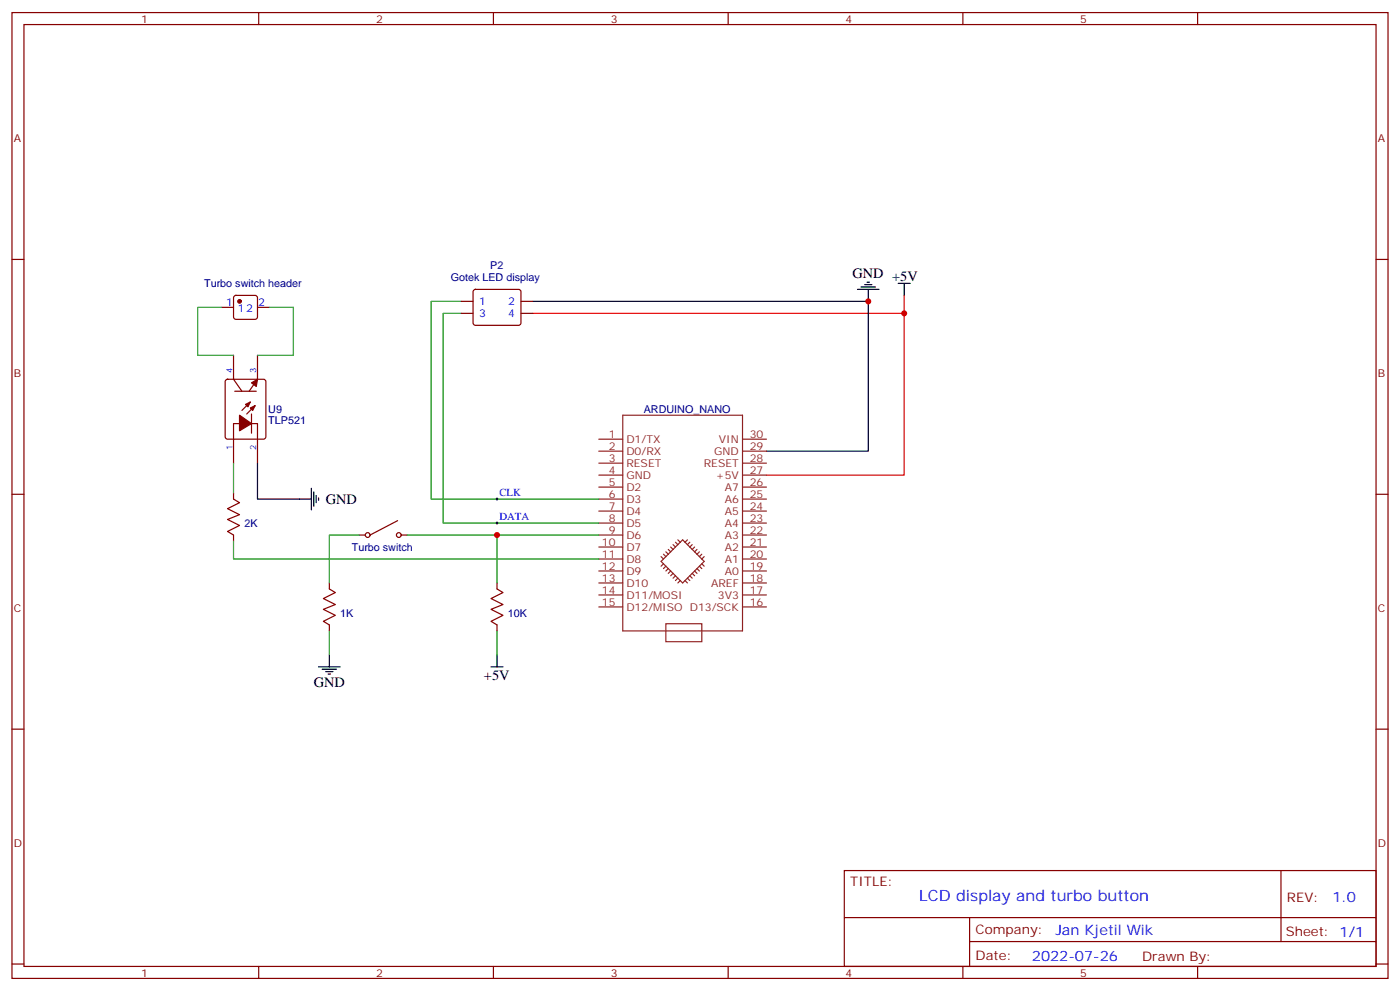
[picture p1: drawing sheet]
<svg xmlns="http://www.w3.org/2000/svg" width="412mm" height="292mm" viewBox="0 0 412 292" stroke-linecap="round" stroke-linejoin="round" font-family="sans-serif">
<g fill="none" stroke="#870000" stroke-width=".35">
<path d="M3.5 3.7h405.4v284.3h-405.4zM7.1 7.2h398.2v277.3h-398.2zM76.2 3.7v3.5M145.3 3.7v3.5M214.5 3.7v3.5M283.6 3.7v3.5M352.8 3.7v3.5M3.5 76.4h3.6M405.3 76.4h3.6M65.3 90.5h3.5M69 87.2l.5-.2h5.6l.5 .2 .2 .5v5.6l-.2 .5-.5 .2h-5.6l-.5-.2-.2-.5v-5.6zM75.8 90.5h3.6"/>
<path d="M135.8 88.7h3.5M135.8 92.3h3.5M139.6 85.4l.5-.2h12.7l.5 .2 .2 .5-.1 9.4-.6 .5-13-.1-.5-.6v-9.2zM153.5 88.7h3.5M153.5 92.3h3.5M66.6 111.9l.4-.2h10.6l.7 .4v16.5l-.4 .6-10.9 .1-.6-.5-.1-16.4zM68.8 104.6v7.1l2.5 3.5M69.1 115.2h6.4M73.7 118.4l-2.4 2.4M75.1 119.4l-2.4 2.5M75.8 104.6v7.1l-2.4 3.5M68.8 136.3v-11.6h7v11.6"/>
<path d="M74.1 121.9v5.6M3.5 145.5h3.6M68.8 145.2v1.7l1.8 1.1-3.6 1.8 3.6 1.7-3.6 1.4 3.6 1.8-3.6 1.8 1.8 1v1.8M105.8 157.5h1.8M117.1 153.3l-8.1 4.2M118.2 157.5h1.7M405.3 145.5h3.6M97 171.6v1.8l1.8 1-3.6 1.8 3.6 1.8-3.6 1.4 3.6 1.8-3.6 1.7 1.8 1.1v1.7M146.4 171.6v1.8l1.8 1-3.6 1.8 3.6 1.8-3.6 1.4 3.6 1.8-3.6 1.7 1.8 1.1v1.7M3.5 214.7h3.6M405.3 214.7h3.6M248.7 256.3h156.6v28.2h-156.6z"/>
<path d="M377.3 256.3v20.9M248.7 270.1h156.5M285.6 277.2h119.6M285.6 270.1v14.2M3.5 283.8h3.6M76.2 284.5v3.5M145.3 284.5v3.5M214.5 284.5v3.5M283.6 284.5v3.5M352.8 284.5v3.5M405.3 283.8h3.6"/>
<circle cx="108.3" cy="157.5" r=".71"/>
<circle cx="117.5" cy="157.5" r=".71"/>
</g>
<path d="M146 154h.8M146 146.9h.8M146.4 146.6v.7M146.4 153.6v.7" fill="none" stroke="#000" stroke-width=".29"/>
<path d="M65.3 90.5h-7.1v14.1h10.6M79.4 90.5h7v14.1h-10.6M135.8 92.3h-5.3v61.7h45.9M135.8 88.7h-8.8v58.2h49.4M68.8 136.3v8.9M68.8 159.3v5.3h107.6M105.8 157.5h-8.8v14.1M119.9 157.5h56.5M146.4 157.5v14.1M97 185.7v7.1M146.4 185.7v7.1" fill="none" stroke="#008700" stroke-width=".35"/>
<path d="M157 92.3h109.3M266.3 87v52.9h-40.5" fill="none" stroke="#f00" stroke-width=".35"/>
<g fill="none" stroke="#000" stroke-width=".35">
<path d="M157 88.7h98.8v44.1h-30M252.6 85.2h6.3M253.6 84.5h4.3M254.7 83.8h2.1M255.4 83.1h.7M255.8 85.2v3.5M264.6 83.4h3.5M266.3 83.4v3.6M75.8 136.3v10.6h15.9M91.7 143.8v6.3M92.4 144.8v4.2M93.1 145.9v2.1"/>
<path d="M93.8 146.6v.7M93.8 196.3h6.4M94.9 197h4.2M96 197.7h2.1M96.7 198.4h.7M97 192.8v3.5M144.6 196.3h3.6M146.4 192.8v3.5"/>
</g>
<g fill="none" stroke="#8c2424" stroke-width=".35">
<path d="M176.4 139.9h7M176.4 136.3h7M176.4 132.8h7M176.4 129.3h7M183.4 122.2h35.3v63.5h-35.3zM218.7 139.9h7.1M218.7 136.3h7.1M218.7 132.8h7.1M218.7 129.3h7.1M176.4 157.5h7M176.4 154h7M176.4 150.5h7"/>
<path d="M176.4 146.9h7M176.4 143.4h7M199 159.6l.7 .7M199.7 158.9l.7 .7M202.5 158.9l-.7 .7M203.2 159.6l-.7 .7M218.7 157.5h7.1M218.7 154h7.1M218.7 150.5h7.1M218.7 146.9h7.1M218.7 143.4h7.1M176.4 175.2h7"/>
<path d="M176.4 171.6h7M176.4 168.1h7M176.4 164.6h7M176.4 161h7M176.4 178.7h7M194.7 165.3l6.4-6.4 6.3 6.4-6.3 6.3zM194.7 163.9l.7 .7M195.4 163.2l.7 .7M195.4 166l-.7 .7M196.1 166.7l-.7 .7M196.1 162.5l.7 .7M196.8 161.7l.8 .8"/>
<path d="M196.8 167.4l-.7 .7M197.6 161l.7 .7M197.6 168.1l-.8 .7M198.3 160.3l.7 .7M198.3 168.8l-.7 .7M199 169.5l-.7 .7M199.7 170.2l-.7 .7M200.4 170.9l-.7 .7M201.8 170.9l.7 .7M202.5 170.2l.7 .7M203.2 169.5l.7 .7M203.9 168.8l.7 .7"/>
<path d="M203.9 160.3l-.7 .7M204.6 168.1l.7 .7M204.6 161l-.7 .7M205.3 167.4l.7 .7M205.3 161.7l-.7 .8M206 166.7l.7 .7M206 162.5l-.7 .7M206.7 166l.7 .7M206.7 163.2l-.7 .7M207.4 163.9l-.7 .7M218.7 175.2h7.1M218.7 171.6h7.1"/>
<path d="M218.7 168.1h7.1M218.7 164.6h7.1M218.7 161h7.1M218.7 178.7h7.1M196.1 183.6h10.6v5.3h-10.6z"/>
</g>
<g fill="#870000" stroke="#870000" stroke-width=".35">
<path d="M70.6 122.2l3.5 2.5-3.5 2.1z"/>
<path d="M72.3 119.1l1.4-.7-.7 1.4z"/>
<path d="M73.7 120.1l1.4-.7-.7 1.4z"/>
<path d="M74.1 112.7l1.7-1-.3 2.1z"/>
<circle cx="70.6" cy="88.7" r=".53"/>
</g>
<g fill="#c00">
<circle cx="266.3" cy="92.3" r=".88"/>
<circle cx="255.8" cy="88.7" r=".88"/>
<circle cx="146.4" cy="157.5" r=".88"/>
</g>
<text font-size="4.6" fill="#00f" x="270.8" y="265.3">LCD display and turbo button</text>
<g font-size="4.2">
<text x="251.1" y="81.8">GND +5V</text>
<text x="96" y="148.3">GND</text>
<text x="92.4" y="202.3">GND</text>
<text x="142.6" y="200.2">+5V</text>
</g>
<g font-size="4.2" fill="#00f">
<text x="392.5" y="265.6">1.0</text>
<text x="310.9" y="275.1">Jan Kjetil Wik</text>
<text x="304" y="282.9">2022-07-26</text>
</g>
<g font-size="3.9" fill="#800">
<text x="250.5" y="260.9">TITLE:</text>
<text x="379.1" y="265.6">REV:</text>
<text x="287.4" y="275.1">Company:</text>
<text x="378.7" y="275.7">Sheet: 1/1</text>
<text x="287.4" y="282.8">Date:</text>
<text x="336.4" y="282.8">Drawn By:</text>
</g>
<g font-size="3.2" fill="#800">
<text x="41.6" y="6.7">1</text>
<text x="110.8" y="6.7">2</text>
<text x="179.9" y="6.7">3</text>
<text x="249.1" y="6.7">4</text>
<text x="318.2" y="6.7">5</text>
<text x="4.1" y="41.8">A</text>
<text x="405.9" y="41.8">A</text>
<text x="4.1" y="110.9">B</text>
<text x="405.9" y="110.9">B</text>
<text x="4.1" y="180.1">C</text>
<text x="405.9" y="180.1">C</text>
<text x="4.1" y="249.2">D</text>
<text x="405.9" y="249.2">D</text>
<text x="41.6" y="287.5">1</text>
<text x="110.8" y="287.5">2</text>
<text x="179.9" y="287.5">3</text>
<text x="249.1" y="287.5">4</text>
<text x="318.2" y="287.5">5</text>
</g>
<g font-size="3.2" fill="#000080">
<text x="132.8" y="82.8">Gotek LED display</text>
<text x="144.4" y="79.3">P2</text>
<text x="60.1" y="84.5">Turbo switch header</text>
<text x="79" y="124.7">TLP521</text>
<text x="79" y="121.5">U9</text>
<text x="189.6" y="121.6">ARDUINO_NANO</text>
<text x="72" y="155.1">2K</text>
<text x="103.6" y="162.2">Turbo switch</text>
<text x="100.2" y="181.6">1K</text>
<text x="149.6" y="181.6">10K</text>
</g>
<g font-size="3.2" fill="#00f">
<text x="141.1" y="89.8">1</text>
<text x="149.7" y="89.8">2</text>
<text x="66.6" y="90.1">1</text>
<text x="70.1" y="91.9">12</text>
<text x="76" y="90.1">2</text>
<text x="141.1" y="93.3">3</text>
<text x="149.7" y="93.3">4</text>
<text x="147.1" y="146">CLK</text>
<text x="147.1" y="153.1">DATA</text>
</g>
<g font-size="3.2" fill="#8d2323">
<text x="179.3" y="128.9">1</text>
<text x="184.5" y="130.4">D1/TX</text>
<text x="211.8" y="130.4">VIN</text>
<text x="220.8" y="128.9">30</text>
<text x="179.3" y="136">3</text>
<text x="179.3" y="132.5">2</text>
<text x="184.5" y="137.4">RESET</text>
<text x="184.5" y="133.9">D0/RX</text>
<text x="207.3" y="137.4">RESET</text>
<text x="210.4" y="133.9">GND</text>
<text x="220.8" y="132.5">29</text>
<text x="220.8" y="136">28</text>
<text x="179.3" y="143.1">5</text>
<text x="179.3" y="139.5">4</text>
<text x="184.5" y="140.9">GND</text>
<text x="210.9" y="140.9">+5V</text>
<text x="220.8" y="139.5">27</text>
<text x="220.8" y="143.1">26</text>
<text x="179.3" y="146.6">6</text>
<text x="184.5" y="148">D3</text>
<text x="184.5" y="144.5">D2</text>
<text x="213.5" y="144.5">A7</text>
<text x="213.5" y="148">A6</text>
<text x="220.8" y="146.6">25</text>
<text x="179.3" y="153.6">8</text>
<text x="179.3" y="150.1">7</text>
<text x="184.5" y="155">D5</text>
<text x="184.5" y="151.5">D4</text>
<text x="213.5" y="151.5">A5</text>
<text x="213.5" y="155">A4</text>
<text x="220.8" y="150.1">24</text>
<text x="220.8" y="153.6">23</text>
<text x="177.3" y="160.7">10</text>
<text x="179.3" y="157.2">9</text>
<text x="184.5" y="158.6">D6</text>
<text x="213.5" y="158.6">A3</text>
<text x="220.8" y="157.2">22</text>
<text x="220.8" y="160.7">21</text>
<text x="177.3" y="167.7">12</text>
<text x="177.3" y="164.2">11</text>
<text x="184.5" y="165.6">D8</text>
<text x="184.5" y="162.1">D7</text>
<text x="213.5" y="162.1">A2</text>
<text x="213.5" y="165.6">A1</text>
<text x="220.8" y="164.2">20</text>
<text x="220.8" y="167.7">19</text>
<text x="177.3" y="171.3">13</text>
<text x="184.5" y="172.7">D10</text>
<text x="184.5" y="169.2">D9</text>
<text x="209.5" y="172.7">AREF</text>
<text x="213.5" y="169.2">A0</text>
<text x="220.8" y="171.3">18</text>
<text x="177.3" y="174.8">14</text>
<text x="177.3" y="178.3">15</text>
<text x="184.5" y="176.2">D11/MOSI</text>
<text x="184.5" y="179.7">D12/MISO D13/SCK</text>
<text x="211.5" y="176.2">3V3</text>
<text x="220.8" y="174.8">17</text>
<text x="220.8" y="178.3">16</text>
</g>
<g font-size="2.5" fill="#00f">
<text x="68.4" y="109.9" transform="rotate(-90 68.4 109.9)">4</text>
<text x="75.5" y="109.9" transform="rotate(-90 75.5 109.9)">3</text>
<text x="68.4" y="132.6" transform="rotate(-90 68.4 132.6)">1</text>
<text x="75.5" y="132.6" transform="rotate(-90 75.5 132.6)">2</text>
</g>
</svg>
